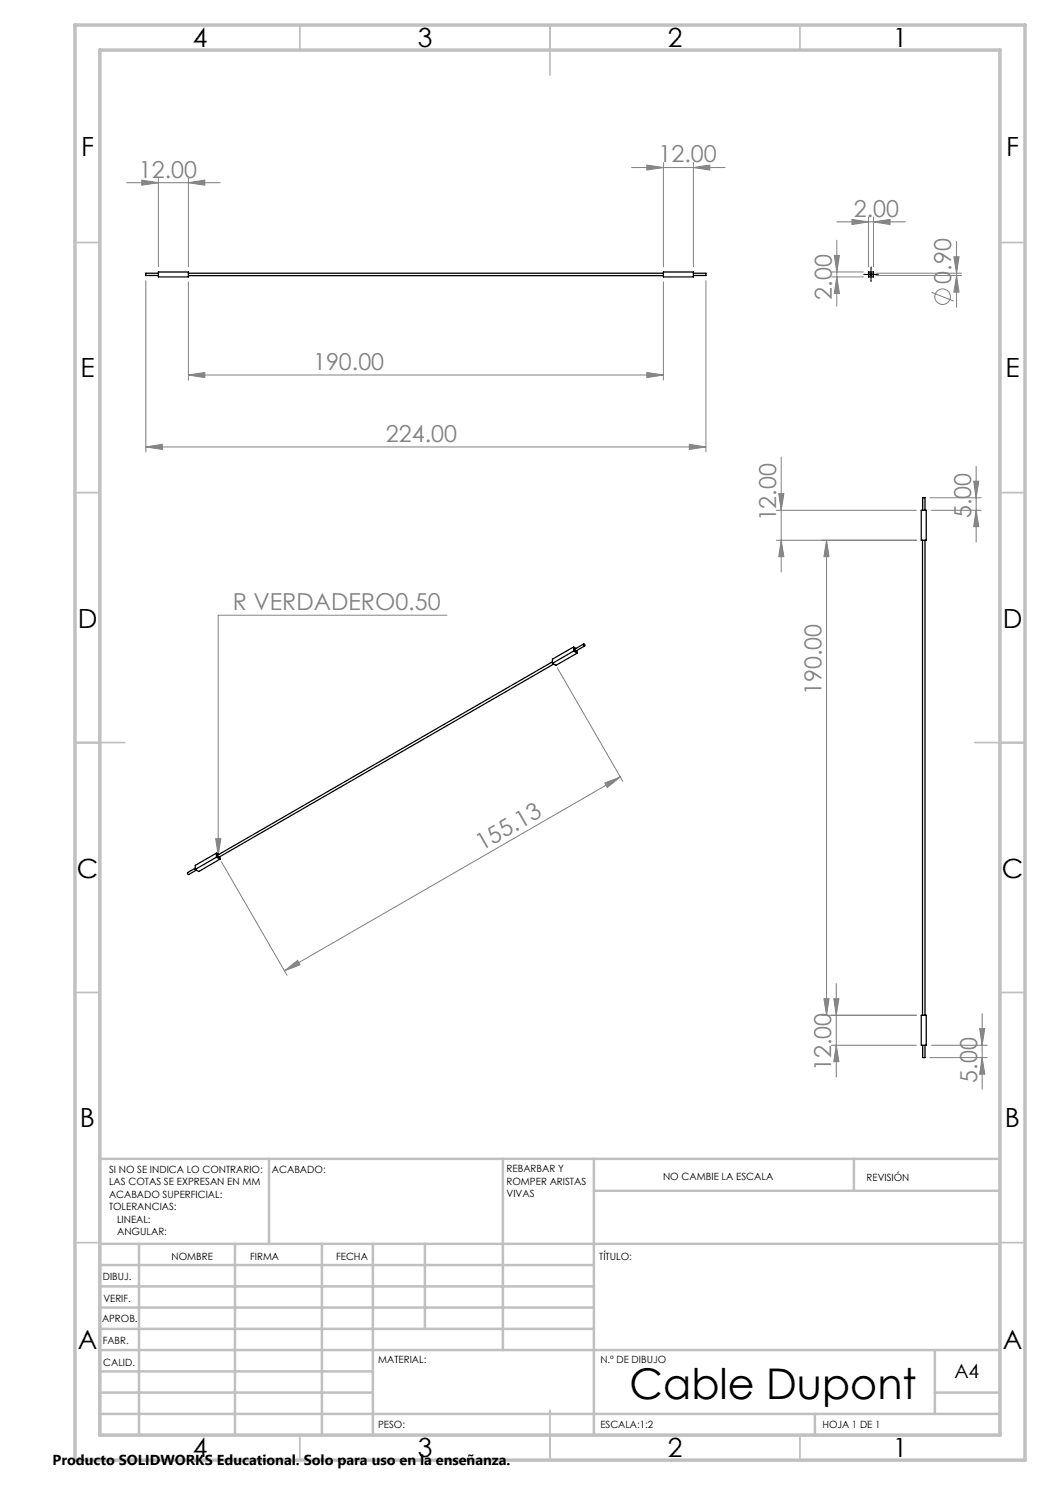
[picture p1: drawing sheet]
<svg xmlns="http://www.w3.org/2000/svg" width="210mm" height="297mm" viewBox="0 0 210 297" stroke-linecap="round" stroke-linejoin="round" font-family="sans-serif">
<g fill="none" stroke="#808080" stroke-width=".2">
<path d="M25.3 36.5h18.7M28.4 36l3.3 .5-3.3 .5zM31.7 35.5v17.9M37.7 36.5l3.3-.5v1zM37.7 35.5v17.9M126.3 33.5h18.7M129.4 33l3.3 .5-3.3 .5zM132.7 32.5v20.9M138.7 33.5l3.3-.5v1zM138.7 32.5v20.9M29.2 56.1v34.3M37.7 56.4v19.6"/>
<path d="M132.7 56.4v19.6M141.2 56.1v34.3M166.4 54.4h6.3M166.4 55.4h6.3M166.9 51.1h1l-.5 3.3zM167.4 48v13.2M167.4 55.4l.5 3.3h-1zM167.4 44.4h13.7M170.4 43.9l3.3 .5-3.3 .5zM173.7 43.4v10M174.7 44.4l3.3-.5v1zM174.7 43.4v10"/>
<path d="M175.2 54.6h17.1M175.2 55.1h17.1M186.3 58.5l4.4 1.7M190.8 51.4h1l-.5 3.2zM191.3 48.3v13.2M191.3 55.1l.5 3.3h-1zM37.7 75l3.3-.5v1zM37.7 75h95M129.4 74.5l3.3 .5-3.3 .5zM29.2 89.4l3.3-.5v1zM29.2 89.4h112M137.9 88.9l3.3 .5-3.3 .5z"/>
<path d="M155.8 98.7h1l-.6 3.4zM156.2 91.4v23M186 99.6h10.3M194.7 96.2h1.1l-.6 3.4zM195.2 93.3v15.1M155.3 102.1h28M155.3 108.1h28M156.2 108.1l.6 3.2h-1zM165.3 108.1v95M165.3 108.1l.5 3.2h-1zM186.3 102.1h10M195.2 102.1l.6 3.2h-1.1z"/>
<path d="M89.4 123h-45.8v48.1M111.4 133.5l13.2 22.8M121 156.6l3.1-1.2-2.6 2.1zM124.1 155.4l-67.2 38.8M43.1 167.7h1.1l-.6 3.4zM44.3 172.3l13.1 22.7M56.9 194.2l2.6-2.1 .5 .9zM164.8 199.7h1l-.5 3.4zM166.8 199.7h1l-.5 3.4zM167.3 196.7v18.7M164.3 203.1h19M166.3 209.1h17"/>
<path d="M167.3 209.1l.5 3.2h-1zM186 211.5h11.4M186.3 209.1h11.1M195.9 205.7h1.1l-.6 3.4zM196.4 202.7v15.1M196.4 211.5l.6 3.3h-1.1z"/>
<circle cx="188.5" cy="59.3" r="1.55"/>
</g>
<path d="M173 54.9h-.3M174.2 53.6v-.2M174.2 56.1v.2M175.5 54.9h.2" fill="none" stroke="#000" stroke-width=".2" stroke-dasharray="15.2 1.3 1.3 1.3"/>
<path d="M173 54.9h2.4M174.2 53.6v2.5" fill="none" stroke="#000" stroke-width=".2"/>
<g fill="none" stroke="#c0c0c0" stroke-width=".35">
<path d="M60 5v5M110 5v10M160 5v5M15 48.5h5M200 48.5h5M15 98.5h5M200 98.5h5M15 148.5h10M195 148.5h10M15 198.5h5M200 198.5h5M15 248.5h5"/>
<path d="M200 248.5h5M60 287v5M110 282v10M160 287v5"/>
</g>
<g fill="none" stroke="#c0c0c0" stroke-width=".5">
<path d="M53.8 231.8v17M100.6 231.8v38.2M118.8 231.8v55.2M118.8 238.2h81.2M170.8 231.8v6.4M200 231.8h-180v55.2M20 248.8h180M20 257.3h98.8M20 253h98.8M27.8 248.8v38.2M47 248.8v38.2M64.4 248.8v38.2"/>
<path d="M74.6 248.8v38.2M85 248.8v17M20 265.8h98.8M20 261.5h98.8M20 278.5h54.6M20 274.3h54.6M20 270h180M187 278.5h13M187 270v12.8M20 282.8h180M163 282.8v4.2"/>
</g>
<path d="M15 5h190v287h-190zM20 10h180v277h-180z" fill="none" stroke="#c0c0c0" stroke-width=".7"/>
<g fill="#808080">
<path d="M174.7 44.4l3.3-.5v1zM170.4 43.9l3.3 .5-3.3 .5zM138.7 33.5l3.3-.5v1zM129.4 33l3.3 .5-3.3 .5z"/>
<path d="M37.7 75l3.3-.5v1zM129.4 74.5l3.3 .5-3.3 .5zM28.4 36l3.3 .5-3.3 .5zM37.7 36.5l3.3-.5v1zM29.2 89.4l3.3-.5v1zM137.9 88.9l3.3 .5-3.3 .5zM43.1 167.7l.5 3.4 .6-3.4z"/>
<path d="M56.9 194.2l2.6-2.1 .5 .9zM121 156.6l3.1-1.2-2.6 2.1z"/>
<path d="M195.2 102.1l.6 3.2h-1.1zM194.7 96.2h1.1l-.6 3.4zM167.3 209.1l.5 3.2h-1zM166.8 199.7h1l-.5 3.4zM196.4 211.5l.6 3.3h-1.1zM195.9 205.7h1.1l-.6 3.4z"/>
<path d="M165.3 108.1l.5 3.2h-1zM164.8 199.7h1l-.5 3.4zM155.8 98.7h1l-.6 3.4zM156.2 108.1l.6 3.2h-1zM190.8 51.4h1l-.5 3.2zM191.3 55.1l.5 3.3h-1zM166.9 51.1h1l-.5 3.3zM167.4 55.4l.5 3.3h-1z"/>
</g>
<g fill="none" stroke="#000" stroke-width=".25">
<path d="M31.7 54.6h-2.5v.5h2.5M31.7 54.4h6v1h-6zM37.7 55.1h95M37.7 54.6h95M132.7 54.4h6v1h-6zM138.7 54.6h2.5v.5h-2.5M173.7 54.4h1v1h-1zM184.3 102.1h.9v6h-.9zM184.5 108.1v95M184.5 102.1v-2.5h.5v2.5M185 108.1v95M110.5 132.4l-67 38.6 .1 .4h.2l66.9-38.6"/>
<path d="M114.7 130.2l-4.2 2.5M114.7 130.2l.7 .4M114.7 129.4l-4.2 2.4v.9M114.7 129.4v.8M114.7 129.4l.5 .3M115.4 130.6l-4.2 2.5-.7-.4M115.4 130.1v.5M116.7 128.8h.1a.2 .2 0 0 1 .2 .2 .2 .2 0 0 1-.2 .2zM116.7 128.8l-1.7 1v.3l.2 .1 1.7-1M39.1 173.6l-1.6 .9 .1 .3 .1 .1 1.6-.9M43.3 171.4l-4.2 2.5M43.3 170.6l-4.2 2.5v.8"/>
<path d="M43.3 170.6v.8M43.3 171.4l.7 .4M43.3 170.6l.4 .3M44 171.8l-4.2 2.5-.7-.4M44 171.3v.5M184.3 203.1h.9v6h-.9zM184.5 209.1v2.4h.5v-2.4"/>
<circle cx="174.2" cy="54.9" r=".23"/>
</g>
<text font-size="8.5" x="125.9" y="279.7">Cable Dupont</text>
<g font-size="5.3">
<text x="38.5" y="9.5">4</text>
<text x="83.5" y="9.5">3</text>
<text x="133.6" y="9.5">2</text>
<text x="178.6" y="9.5">1</text>
<text x="16.2" y="31.2">F</text>
<text x="201.2" y="31.2">F</text>
<text x="16.1" y="75.5">E</text>
<text x="201.1" y="75.5">E</text>
<text x="15.5" y="125.5">D</text>
<text x="200.5" y="125.5">D</text>
<text x="15.4" y="175.5">C</text>
<text x="200.4" y="175.5">C</text>
<text x="16" y="225.5">B</text>
<text x="201" y="225.5">B</text>
<text x="15.5" y="269.7">A</text>
<text x="200.5" y="269.7">A</text>
<text x="38.5" y="291.5">4</text>
<text x="83.5" y="291.5">3</text>
<text x="133.6" y="291.5">2</text>
<text x="178.6" y="291.5">1</text>
</g>
<g font-size="4.7" fill="#808080">
<text x="27.8" y="35.5">12.00</text>
<text x="131.7" y="32.5">12.00</text>
<text x="170.7" y="43.4">2.00</text>
<text x="166.4" y="59.9" transform="rotate(-90 166.4 59.9)">2.00</text>
<text x="190.2" y="56.8" transform="rotate(-90 190.2 56.8)">0.90</text>
<text x="62.6" y="74">190.00</text>
<text x="77.2" y="88.4">224.00</text>
<text x="155.3" y="104.3" transform="rotate(-90 155.3 104.3)">12.00</text>
<text x="194.2" y="103.6" transform="rotate(-90 194.2 103.6)">5.00</text>
<text x="46.5" y="122">R VERDADERO0.50</text>
<text x="164.3" y="139" transform="rotate(-90 164.3 139)">190.00</text>
<text x="96.3" y="170.2" transform="rotate(-30 96.3 170.2)">155.13</text>
<text x="166.3" y="214.2" transform="rotate(-90 166.3 214.2)">12.00</text>
<text x="195.4" y="216.5" transform="rotate(-90 195.4 216.5)">5.00</text>
</g>
<text font-size="3.9" x="190.9" y="275.5">A4</text>
<text font-size="2.9" x="10.5" y="292.9">Producto SOLIDWORKS Educational. Solo para uso en la enseñanza.</text>
<g font-size="2">
<text x="21.8" y="234.6">SI NO SE INDICA LO CONTRARIO:</text>
<text x="21.8" y="237.1">LAS COTAS SE EXPRESAN EN MM</text>
<text x="21.8" y="239.6">ACABADO SUPERFICIAL:</text>
<text x="54.4" y="234.6">ACABADO:</text>
<text x="101.3" y="234.5">REBARBAR Y</text>
<text x="101.3" y="237">ROMPER ARISTAS</text>
<text x="101.3" y="239.5">VIVAS</text>
<text x="132.6" y="236">NO CAMBIE LA ESCALA</text>
<text x="173.3" y="236.2">REVISIÓN</text>
<text x="21.8" y="242.1">TOLERANCIAS:</text>
<text x="23.4" y="244.6">LINEAL:</text>
<text x="23.4" y="247.1">ANGULAR:</text>
<text x="34.3" y="252">NOMBRE</text>
<text x="50" y="251.9">FIRMA</text>
<text x="67.2" y="251.9">FECHA</text>
<text x="119.9" y="251.9">TÍTULO:</text>
<text x="20.6" y="256.1">DIBUJ.</text>
<text x="20.7" y="260.3">VERIF.</text>
<text x="20.4" y="264.4">APROB.</text>
<text x="20.5" y="268.8">FABR.</text>
<text x="20.7" y="273.1">CALID.</text>
<text x="75.6" y="272.5">MATERIAL:</text>
<text x="120.1" y="272.5">N.º DE DIBUJO</text>
<text x="75.6" y="285.5">PESO:</text>
<text x="120.1" y="285.6">ESCALA:1:2</text>
<text x="164.5" y="285.6">HOJA 1 DE 1</text>
</g>
</svg>
